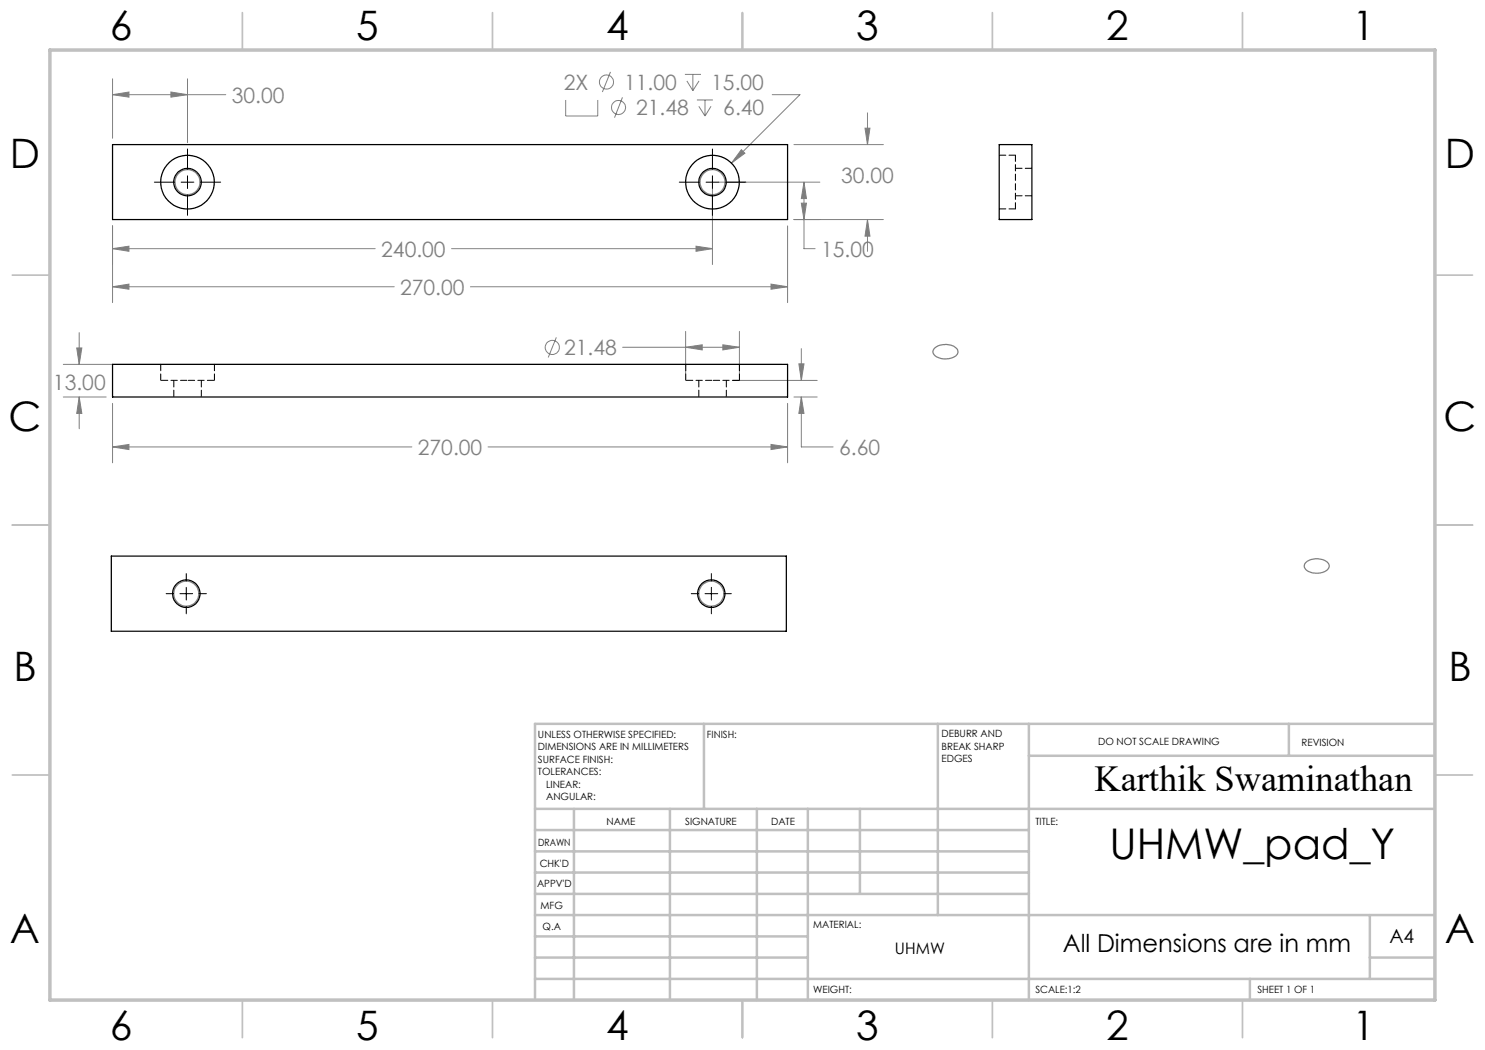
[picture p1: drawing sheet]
<svg xmlns="http://www.w3.org/2000/svg" width="297mm" height="210mm" viewBox="0 0 297 210" stroke-linecap="round" stroke-linejoin="round" font-family="sans-serif">
<g fill="none" stroke="#808080" stroke-width=".2">
<path d="M22.5 18.9l3.3-.5v1zM22.5 15.8v11.8M22.5 18.9h22.7M34.2 18.4l3.3 .5-3.3 .5zM37.5 15.8v12.7M113.1 20v3.2h6.5v-3.2M122.1 14.4l-1.6 4M124.5 19.5l-1.6 4M137 14.9h3.2M137.4 16.2l1.2 1.9M138.6 14.9v3.2M139.4 20h3.2"/>
<path d="M139.8 16.2l-1.2 1.9M141 20v3.2M154.4 18.9h5.6l-13.7 13.7M139.8 21.3l1.2 1.9M142.2 21.3l-1.2 1.9M142.5 37.7v15.2M143.8 36.4h20.2M148.3 29.9l.7 .7-2.7 2zM158.8 28.9h17.9M160.8 36.4l.5 3.3h-1zM160.8 36.4v13.3h2.2M173 25.6h1l-.5 3.3z"/>
<path d="M173.5 22.6v6.3M22.5 49.7l3.3-.5v1.1zM22.5 57.4l3.3-.6v1zM22.5 45.2v15.3M22.5 49.7h52.5M22.5 57.4h56.3M90.3 49.7h52.2M94.1 57.4h63.4M139.2 49.2l3.3 .5-3.3 .6zM154.2 56.8l3.3 .6-3.3 .4zM157.5 45.2v15.3M158.8 43.9h17.9"/>
<path d="M160.3 40.6h1l-.5 3.3zM173.5 43.9l.5 3.3h-1zM173.5 43.9v6.4M12.7 79.4h8.5M12.7 72.9h143.5M15.3 69.6h1.1l-.6 3.3zM15.8 79.4l.6 3.3h-1.1zM15.8 66.5v6.4M15.8 79.4v6.4M111.3 67.5l-1.7 4M124.5 69.5h23.4M137.1 69.5l3.3-.5v1z"/>
<path d="M137.1 66.3v8.5M144.6 69l3.3 .5-3.3 .5zM146.5 76.1h16.9M147.9 66.3v8.5M158.8 79.4h4.6M159.8 72.8h1l-.5 3.3zM160.3 79.4l.5 3.3h-1zM160.3 79.4v10h6.3M160.3 69.7v6.4M22.5 89.4l3.3-.5v1zM22.5 80.7v11.9M22.5 89.4h59.9"/>
<path d="M97.6 89.4h59.9M154.2 88.9l3.3 .5-3.3 .5zM157.5 80.7v11.9"/>
<circle cx="121.3" cy="16.4" r="1.4"/>
<circle cx="123.7" cy="21.5" r="1.41"/>
<circle cx="110.5" cy="69.5" r="1.41"/>
</g>
<g fill="none" stroke="#808080" stroke-width=".25">
<path d="M186.8 69.8a3.3 3.3 0 0 1 4.7 .2 1.45 1.45 0 0 1-1.5 1.7 2.89 2.89 0 0 1-3.4-1.2zM261.1 112.5a3.4 3.4 0 0 1 4.6 .2 1.34 1.34 0 0 1-1.3 1.8 3.2 3.2 0 0 1-3.5-.9l-.1-.4z"/>
<circle cx="37.5" cy="36.4" r="2.5"/>
<circle cx="142.5" cy="36.4" r="2.5"/>
<circle cx="37.2" cy="118.7" r="2.5"/>
<circle cx="142.3" cy="118.7" r="2.5"/>
</g>
<g fill="none" stroke="#c0c0c0" stroke-width=".35">
<path d="M48.5 2.5v7.5M98.5 2.5v7.5M148.5 2.5v7.5M198.5 2.5v7.5M248.5 2.5v7.5M2.5 55h7.5M287 55h7.5M2.5 105h7.5M287 105h7.5M2.5 155h7.5M287 155h7.5M48.5 200v7.5"/>
<path d="M98.5 200v7.5M148.5 200v7.5M198.5 200v7.5M248.5 200v7.5"/>
</g>
<g fill="none" stroke="#c0c0c0" stroke-width=".5">
<path d="M140.8 144.8v17M187.6 144.8v38.2M205.8 144.8v55.2M205.8 151.2h81.2M257.8 144.8v6.4M287 144.8h-180v55.2M107 161.8h180M107 178.8h98.8M107 174.5h98.8M107 170.3h98.8M107 166h98.8M114.8 161.8v38.2"/>
<path d="M134 161.8v38.2M151.4 161.8v38.2M161.6 161.8v38.2M172 161.8v17M107 195.8h180M107 191.5h54.6M107 187.3h54.6M107 183h180M250 195.8v4.2M274 191.5h13M274 183v12.8"/>
</g>
<path d="M10 10h277v190h-277z" fill="none" stroke="#c0c0c0" stroke-width=".7"/>
<g fill="none" stroke="#000" stroke-width=".2">
<path d="M30.9 36.4h4.1M36.2 36.4h2.6M37.5 29.8v4.1M37.5 35.2v2.5M37.5 39v4.1M40 36.4h4.1M135.9 36.4h4M141.2 36.4h2.6M142.5 29.8v4.1M142.5 35.2v2.5M142.5 39v4.1M145 36.4h4.2"/>
<path d="M33.2 118.7h1.5M36 118.7h2.5M37.3 114.7v1.5M37.3 117.5v2.5M39.8 118.7h1.5M138.3 118.7h1.4M141 118.7h2.5M142.3 114.7v1.5M142.3 117.5v2.5M144.8 118.7h1.5M37.3 121.3v1.5M142.3 121.3v1.5"/>
</g>
<path d="M22.5 18.9l3.3-.5v1zM34.2 18.4l3.3 .5-3.3 .5zM22.5 49.7l3.3-.5v1.1zM139.2 49.2l3.3 .5-3.3 .6zM22.5 57.4l3.3-.6v1zM154.2 56.8l3.3 .6-3.3 .4zM160.3 40.6h1l-.5 3.3zM160.8 36.4l.5 3.3h-1zM173.5 43.9l.5 3.3h-1zM173 25.6h1l-.5 3.3zM148.3 29.9l-2 2.7 2.7-2zM22.5 89.4l3.3-.5v1zM154.2 88.9l3.3 .5-3.3 .5zM160.3 79.4l.5 3.3h-1zM159.8 72.8h1l-.5 3.3zM15.8 79.4l.6 3.3h-1.1zM15.3 69.6h1.1l-.6 3.3zM144.6 69l3.3 .5-3.3 .5zM137.1 69.5l3.3-.5v1z" fill="#808080"/>
<g fill="none" stroke="#000" stroke-width=".25">
<path d="M22.5 28.9h135v15h-135zM199.8 28.9h6.6v15h-6.6zM22.5 72.9h135v6.5h-135zM22.3 111.2h135v15.1h-135z"/>
<circle cx="37.5" cy="36.4" r="5.4"/>
<circle cx="37.5" cy="36.4" r="2.75"/>
<circle cx="142.5" cy="36.4" r="5.4"/>
<circle cx="142.5" cy="36.4" r="2.75"/>
<circle cx="37.2" cy="118.7" r="2.75"/>
<circle cx="142.3" cy="118.7" r="2.75"/>
</g>
<path d="M203.1 39.2h3.3M206.4 33.7h-3.3M32.1 76.1h5.4M34.8 76.1v3.3M37.5 76.1h5.4M40.3 79.4v-3.3M137.1 76.1h5.4M139.8 76.1v3.3M142.5 76.1h5.4M145.3 79.4v-3.3" fill="none" stroke="#000" stroke-width=".2" stroke-dasharray="1.3 .6" stroke-dashoffset="-.1"/>
<path d="M203.1 31h-3.2M199.9 41.8h3.2M203.1 41.8v-10.8M32.1 72.9v3.2M42.9 76.1v-3.2M137.1 72.9v3.2M147.9 76.1v-3.2" fill="none" stroke="#000" stroke-width=".2" stroke-dasharray="1.3 .6"/>
<text font-size="8.5" x="221.9" y="171.8">UHMW_pad_Y</text>
<g font-size="8.1">
<text x="22" y="8">6</text>
<text x="71.2" y="8">5</text>
<text x="121.2" y="8">4</text>
<text x="171.3" y="8">3</text>
<text x="221.3" y="8">2</text>
<text x="270.5" y="8">1</text>
<text x="2" y="33.6">D</text>
<text x="289" y="33.6">D</text>
<text x="1.7" y="86.1">C</text>
<text x="288.7" y="86.1">C</text>
<text x="2.7" y="136.1">B</text>
<text x="289.7" y="136.1">B</text>
<text x="2" y="188.6">A</text>
<text x="289" y="188.6">A</text>
<text x="22" y="208">6</text>
<text x="71.2" y="208">5</text>
<text x="121.2" y="208">4</text>
<text x="171.3" y="208">3</text>
<text x="221.3" y="208">2</text>
<text x="270.5" y="208">1</text>
</g>
<text font-size="7.3" x="218.9" y="158.1">Karthik Swaminathan</text>
<text font-size="4.9" x="212.6" y="190.3">All Dimensions are in mm</text>
<g font-size="4.2" fill="#808080">
<text x="112.8" y="17.9">2X</text>
<text x="124.8" y="17.9">11.00</text>
<text x="142.3" y="17.9">15.00</text>
<text x="46.3" y="20.5">30.00</text>
<text x="127.2" y="23">21.48</text>
<text x="144.7" y="23">6.40</text>
<text x="168.2" y="36.6">30.00</text>
<text x="76.2" y="51.3">240.00</text>
<text x="164.2" y="51.3">15.00</text>
<text x="80" y="58.9">270.00</text>
<text x="112.8" y="71">21.48</text>
<text x="10.6" y="78">13.00</text>
<text x="83.6" y="91">270.00</text>
<text x="167.8" y="91">6.60</text>
</g>
<text font-size="3.9" x="277.9" y="188.5">A4</text>
<text font-size="3.2" x="179" y="190.9">UHMW</text>
<g font-size="2">
<text x="107.6" y="147.6">UNLESS OTHERWISE SPECIFIED:</text>
<text x="141.4" y="147.6">FINISH:</text>
<text x="188.3" y="147.5">DEBURR AND</text>
<text x="188.3" y="150">BREAK SHARP</text>
<text x="219.6" y="149">DO NOT SCALE DRAWING</text>
<text x="260.3" y="149.2">REVISION</text>
<text x="107.6" y="150.1">DIMENSIONS ARE IN MILLIMETERS</text>
<text x="107.6" y="152.6">SURFACE FINISH:</text>
<text x="107.6" y="155.1">TOLERANCES:</text>
<text x="188.3" y="152.5">EDGES</text>
<text x="109.2" y="157.6">LINEAR:</text>
<text x="109.2" y="160.1">ANGULAR:</text>
<text x="121.3" y="165">NAME</text>
<text x="137" y="164.9">SIGNATURE</text>
<text x="154.2" y="164.9">DATE</text>
<text x="207.1" y="164.9">TITLE:</text>
<text x="107.6" y="169.1">DRAWN</text>
<text x="107.9" y="173.3">CHK'D</text>
<text x="107.4" y="177.4">APPV'D</text>
<text x="108.1" y="181.8">MFG</text>
<text x="108.5" y="186">Q.A</text>
<text x="162.6" y="185.5">MATERIAL:</text>
<text x="162.6" y="198.5">WEIGHT:</text>
<text x="207.1" y="198.6">SCALE:1:2</text>
<text x="251.5" y="198.6">SHEET 1 OF 1</text>
</g>
</svg>
